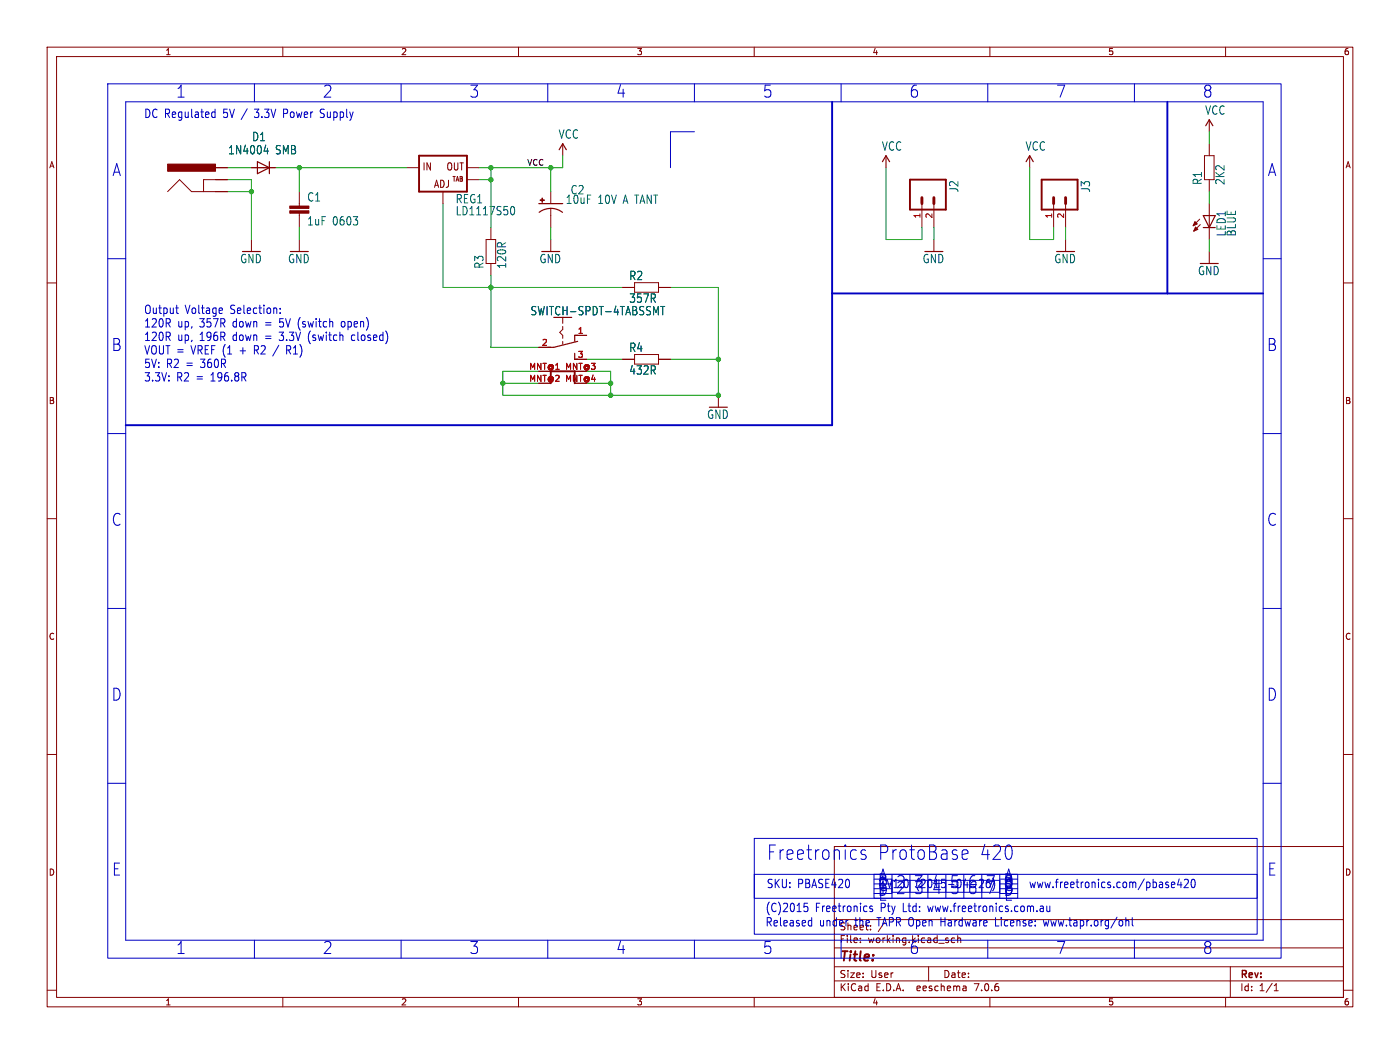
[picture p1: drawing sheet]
(kicad_sch (version 20230121) (generator eeschema)

 (paper "User" 297.002 223.52)

 (lib_symbols
  (symbol "working-eagle-import:CAP0603" (in_bom yes) (on_board yes)
   (property "Reference" "C" (at 1.524 2.921 0) (effects (font (size 1.778 1.5113)) (justify left bottom)))
   (property "Value" "" (at 1.524 -2.159 0) (effects (font (size 1.778 1.5113)) (justify left bottom)))
   (property "Footprint" "working:0603" (at 0 0 0) (effects (font (size 1.27 1.27)) hide))
   (property "Datasheet" "" (at 0 0 0) (effects (font (size 1.27 1.27)) hide))
   (property "ki_locked" "" (at 0 0 0) (effects (font (size 1.27 1.27))))
   (symbol "CAP0603_1_0"
    (rectangle (start -2.032 0.508) (end 2.032 1.016) (stroke (width 0) (type default)) (fill (type outline)))
    (rectangle (start -2.032 1.524) (end 2.032 2.032) (stroke (width 0) (type default)) (fill (type outline)))
    (polyline (pts (xy 0 0) (xy 0 0.508)) (stroke (width 0.1524) (type solid)) (fill (type none)))
    (polyline (pts (xy 0 2.54) (xy 0 2.032)) (stroke (width 0.1524) (type solid)) (fill (type none)))
    (pin passive line (at 0 5.08 270) (length 2.54) (name "1" (effects (font (size 0 0)))) (number "1" (effects (font (size 0 0)))))
    (pin passive line (at 0 -2.54 90) (length 2.54) (name "2" (effects (font (size 0 0)))) (number "2" (effects (font (size 0 0)))))))
  (symbol "working-eagle-import:CAP_POL1206" (in_bom yes) (on_board yes)
   (property "Reference" "C" (at 1.016 0.635 0) (effects (font (size 1.778 1.5113)) (justify left bottom)))
   (property "Value" "" (at 1.016 -4.191 0) (effects (font (size 1.778 1.5113)) (justify left bottom)))
   (property "Footprint" "working:EIA3216" (at 0 0 0) (effects (font (size 1.27 1.27)) hide))
   (property "Datasheet" "" (at 0 0 0) (effects (font (size 1.27 1.27)) hide))
   (property "ki_locked" "" (at 0 0 0) (effects (font (size 1.27 1.27))))
   (symbol "CAP_POL1206_1_0"
    (rectangle (start -2.253 0.668) (end -1.364 0.795) (stroke (width 0) (type default)) (fill (type outline)))
    (rectangle (start -1.872 0.287) (end -1.745 1.176) (stroke (width 0) (type default)) (fill (type outline)))
    (arc (start 0 -1.0161) (mid -1.3021 -1.2303) (end -2.4669 -1.8504) (stroke (width 0.254) (type solid)) (fill (type none)))
    (polyline (pts (xy -2.54 0) (xy 2.54 0)) (stroke (width 0.254) (type solid)) (fill (type none)))
    (polyline (pts (xy 0 -1.016) (xy 0 -2.54)) (stroke (width 0.1524) (type solid)) (fill (type none)))
    (arc (start 2.4892 -1.8541) (mid 1.3158 -1.2194) (end 0 -1) (stroke (width 0.254) (type solid)) (fill (type none)))
    (pin passive line (at 0 2.54 270) (length 2.54) (name "+" (effects (font (size 0 0)))) (number "A" (effects (font (size 0 0)))))
    (pin passive line (at 0 -5.08 90) (length 2.54) (name "-" (effects (font (size 0 0)))) (number "C" (effects (font (size 0 0)))))))
  (symbol "working-eagle-import:DIODESMB" (in_bom yes) (on_board yes)
   (property "Reference" "D" (at 2.54 0.4826 0) (effects (font (size 1.778 1.5113)) (justify left bottom)))
   (property "Value" "" (at 2.54 -2.3114 0) (effects (font (size 1.778 1.5113)) (justify left bottom)))
   (property "Footprint" "working:SMB-DIODE" (at 0 0 0) (effects (font (size 1.27 1.27)) hide))
   (property "Datasheet" "" (at 0 0 0) (effects (font (size 1.27 1.27)) hide))
   (property "ki_locked" "" (at 0 0 0) (effects (font (size 1.27 1.27))))
   (symbol "DIODESMB_1_0"
    (polyline (pts (xy -1.27 -1.27) (xy 1.27 0)) (stroke (width 0.254) (type solid)) (fill (type none)))
    (polyline (pts (xy -1.27 1.27) (xy -1.27 -1.27)) (stroke (width 0.254) (type solid)) (fill (type none)))
    (polyline (pts (xy 1.27 0) (xy -1.27 1.27)) (stroke (width 0.254) (type solid)) (fill (type none)))
    (polyline (pts (xy 1.27 0) (xy 1.27 -1.27)) (stroke (width 0.254) (type solid)) (fill (type none)))
    (polyline (pts (xy 1.27 1.27) (xy 1.27 0)) (stroke (width 0.254) (type solid)) (fill (type none)))
    (pin passive line (at -2.54 0 0) (length 2.54) (name "A" (effects (font (size 0 0)))) (number "A" (effects (font (size 0 0)))))
    (pin passive line (at 2.54 0 180) (length 2.54) (name "C" (effects (font (size 0 0)))) (number "C" (effects (font (size 0 0)))))))
  (symbol "working-eagle-import:GND" (power) (in_bom yes) (on_board yes)
   (property "Reference" "#GND" (at 0 0 0) (effects (font (size 1.27 1.27)) hide))
   (property "Value" "GND" (at -2.54 -2.54 0) (effects (font (size 1.778 1.5113)) (justify left bottom)))
   (property "Footprint" "" (at 0 0 0) (effects (font (size 1.27 1.27)) hide))
   (property "Datasheet" "" (at 0 0 0) (effects (font (size 1.27 1.27)) hide))
   (property "ki_locked" "" (at 0 0 0) (effects (font (size 1.27 1.27))))
   (symbol "GND_1_0"
    (polyline (pts (xy -1.905 0) (xy 1.905 0)) (stroke (width 0.254) (type solid)) (fill (type none)))
    (pin power_in line (at 0 2.54 270) (length 2.54) (name "GND" (effects (font (size 0 0)))) (number "1" (effects (font (size 0 0)))))))
  (symbol "working-eagle-import:LED0603" (in_bom yes) (on_board yes)
   (property "Reference" "LED" (at 3.556 -4.572 90) (effects (font (size 1.778 1.5113)) (justify left bottom)))
   (property "Value" "" (at 5.715 -4.572 90) (effects (font (size 1.778 1.5113)) (justify left bottom)))
   (property "Footprint" "working:LED-0603" (at 0 0 0) (effects (font (size 1.27 1.27)) hide))
   (property "Datasheet" "" (at 0 0 0) (effects (font (size 1.27 1.27)) hide))
   (property "ki_locked" "" (at 0 0 0) (effects (font (size 1.27 1.27))))
   (symbol "LED0603_1_0"
    (polyline (pts (xy -2.032 -0.762) (xy -3.429 -2.159)) (stroke (width 0.1524) (type solid)) (fill (type none)))
    (polyline (pts (xy -1.905 -1.905) (xy -3.302 -3.302)) (stroke (width 0.1524) (type solid)) (fill (type none)))
    (polyline (pts (xy 0 -2.54) (xy -1.27 -2.54)) (stroke (width 0.254) (type solid)) (fill (type none)))
    (polyline (pts (xy 0 -2.54) (xy -1.27 0)) (stroke (width 0.254) (type solid)) (fill (type none)))
    (polyline (pts (xy 0 0) (xy -1.27 0)) (stroke (width 0.254) (type solid)) (fill (type none)))
    (polyline (pts (xy 0 0) (xy 0 -2.54)) (stroke (width 0.1524) (type solid)) (fill (type none)))
    (polyline (pts (xy 1.27 -2.54) (xy 0 -2.54)) (stroke (width 0.254) (type solid)) (fill (type none)))
    (polyline (pts (xy 1.27 0) (xy 0 -2.54)) (stroke (width 0.254) (type solid)) (fill (type none)))
    (polyline (pts (xy 1.27 0) (xy 0 0)) (stroke (width 0.254) (type solid)) (fill (type none)))
    (polyline (pts (xy -3.429 -2.159) (xy -3.048 -1.27) (xy -2.54 -1.778)) (stroke (width 0.1524) (type solid)) (fill (type outline)))
    (polyline (pts (xy -3.302 -3.302) (xy -2.921 -2.413) (xy -2.413 -2.921)) (stroke (width 0.1524) (type solid)) (fill (type outline)))
    (pin passive line (at 0 2.54 270) (length 2.54) (name "A" (effects (font (size 0 0)))) (number "A" (effects (font (size 0 0)))))
    (pin passive line (at 0 -5.08 90) (length 2.54) (name "C" (effects (font (size 0 0)))) (number "C" (effects (font (size 0 0)))))))
  (symbol "working-eagle-import:M02PTH" (in_bom yes) (on_board yes)
   (property "Reference" "JP" (at -2.54 5.842 0) (effects (font (size 1.778 1.5113)) (justify left bottom)))
   (property "Value" "" (at -2.54 -5.08 0) (effects (font (size 1.778 1.5113)) (justify left bottom)))
   (property "Footprint" "working:1X02" (at 0 0 0) (effects (font (size 1.27 1.27)) hide))
   (property "Datasheet" "" (at 0 0 0) (effects (font (size 1.27 1.27)) hide))
   (property "ki_locked" "" (at 0 0 0) (effects (font (size 1.27 1.27))))
   (symbol "M02PTH_1_0"
    (polyline (pts (xy -2.54 5.08) (xy -2.54 -2.54)) (stroke (width 0.4064) (type solid)) (fill (type none)))
    (polyline (pts (xy -2.54 5.08) (xy 3.81 5.08)) (stroke (width 0.4064) (type solid)) (fill (type none)))
    (polyline (pts (xy 1.27 0) (xy 2.54 0)) (stroke (width 0.6096) (type solid)) (fill (type none)))
    (polyline (pts (xy 1.27 2.54) (xy 2.54 2.54)) (stroke (width 0.6096) (type solid)) (fill (type none)))
    (polyline (pts (xy 3.81 -2.54) (xy -2.54 -2.54)) (stroke (width 0.4064) (type solid)) (fill (type none)))
    (polyline (pts (xy 3.81 -2.54) (xy 3.81 5.08)) (stroke (width 0.4064) (type solid)) (fill (type none)))
    (pin passive line (at 7.62 0 180) (length 5.08) (name "1" (effects (font (size 0 0)))) (number "1" (effects (font (size 1.27 1.27)))))
    (pin passive line (at 7.62 2.54 180) (length 5.08) (name "2" (effects (font (size 0 0)))) (number "2" (effects (font (size 1.27 1.27)))))))
  (symbol "working-eagle-import:POWER_JACKPTH_SLOTS" (in_bom yes) (on_board yes)
   (property "Reference" "J" (at -10.16 0 0) (effects (font (size 1.778 1.5113)) (justify left bottom) hide))
   (property "Value" "" (at -10.16 10.16 0) (effects (font (size 1.778 1.5113)) (justify left bottom) hide))
   (property "Footprint" "working:POWER_JACK_PTH_SLOTS" (at 0 0 0) (effects (font (size 1.27 1.27)) hide))
   (property "Datasheet" "" (at 0 0 0) (effects (font (size 1.27 1.27)) hide))
   (property "ki_locked" "" (at 0 0 0) (effects (font (size 1.27 1.27))))
   (symbol "POWER_JACKPTH_SLOTS_1_0"
    (rectangle (start -10.16 6.858) (end 0 8.382) (stroke (width 0) (type default)) (fill (type outline)))
    (polyline (pts (xy -10.16 2.54) (xy -7.62 5.08)) (stroke (width 0.1524) (type solid)) (fill (type none)))
    (polyline (pts (xy -7.62 5.08) (xy -5.08 2.54)) (stroke (width 0.1524) (type solid)) (fill (type none)))
    (polyline (pts (xy -5.08 2.54) (xy -2.54 2.54)) (stroke (width 0.1524) (type solid)) (fill (type none)))
    (polyline (pts (xy -2.54 2.54) (xy -2.54 5.08)) (stroke (width 0.1524) (type solid)) (fill (type none)))
    (polyline (pts (xy -2.54 2.54) (xy 0 2.54)) (stroke (width 0.1524) (type solid)) (fill (type none)))
    (polyline (pts (xy -2.54 5.08) (xy 0 5.08)) (stroke (width 0.1524) (type solid)) (fill (type none)))
    (pin bidirectional line (at 2.54 2.54 180) (length 2.54) (name "GND" (effects (font (size 0 0)))) (number "GND" (effects (font (size 0 0)))))
    (pin bidirectional line (at 2.54 5.08 180) (length 2.54) (name "GNDBREAK" (effects (font (size 0 0)))) (number "GNDBREAK" (effects (font (size 0 0)))))
    (pin bidirectional line (at 2.54 7.62 180) (length 2.54) (name "PWR" (effects (font (size 0 0)))) (number "PWR" (effects (font (size 0 0)))))))
  (symbol "working-eagle-import:RESISTOR0603" (in_bom yes) (on_board yes)
   (property "Reference" "R" (at -3.81 1.4986 0) (effects (font (size 1.778 1.5113)) (justify left bottom)))
   (property "Value" "" (at -3.81 -3.302 0) (effects (font (size 1.778 1.5113)) (justify left bottom)))
   (property "Footprint" "working:0603" (at 0 0 0) (effects (font (size 1.27 1.27)) hide))
   (property "Datasheet" "" (at 0 0 0) (effects (font (size 1.27 1.27)) hide))
   (property "ki_locked" "" (at 0 0 0) (effects (font (size 1.27 1.27))))
   (symbol "RESISTOR0603_1_0"
    (polyline (pts (xy -2.54 -1.016) (xy -2.54 1.016)) (stroke (width 0.1524) (type solid)) (fill (type none)))
    (polyline (pts (xy -2.54 -1.016) (xy 2.54 -1.016)) (stroke (width 0.1524) (type solid)) (fill (type none)))
    (polyline (pts (xy -2.54 1.016) (xy 2.54 1.016)) (stroke (width 0.1524) (type solid)) (fill (type none)))
    (polyline (pts (xy 2.54 -1.016) (xy 2.54 1.016)) (stroke (width 0.1524) (type solid)) (fill (type none)))
    (pin passive line (at -5.08 0 0) (length 2.54) (name "1" (effects (font (size 0 0)))) (number "1" (effects (font (size 0 0)))))
    (pin passive line (at 5.08 0 180) (length 2.54) (name "2" (effects (font (size 0 0)))) (number "2" (effects (font (size 0 0)))))))
  (symbol "working-eagle-import:SWITCH-SPDT-4TABSSMT" (in_bom yes) (on_board yes)
   (property "Reference" "" (at -1.905 9.27 0) (effects (font (size 1.778 1.5113)) (justify left bottom) hide))
   (property "Value" "" (at 3.175 6.73 0) (effects (font (size 1.778 1.5113)) (justify left bottom)))
   (property "Footprint" "working:MK-12C02" (at 0 0 0) (effects (font (size 1.27 1.27)) hide))
   (property "Datasheet" "" (at 0 0 0) (effects (font (size 1.27 1.27)) hide))
   (property "ki_locked" "" (at 0 0 0) (effects (font (size 1.27 1.27))))
   (symbol "SWITCH-SPDT-4TABSSMT_1_0"
    (polyline (pts (xy -3.175 0) (xy -1.905 0)) (stroke (width 0.254) (type solid)) (fill (type none)))
    (polyline (pts (xy -2.54 -7.62) (xy -2.54 -5.08)) (stroke (width 0.4064) (type solid)) (fill (type none)))
    (polyline (pts (xy -2.54 -5.08) (xy 2.54 -5.08)) (stroke (width 0.4064) (type solid)) (fill (type none)))
    (polyline (pts (xy -1.905 0) (xy 3.175 1.27)) (stroke (width 0.254) (type solid)) (fill (type none)))
    (polyline (pts (xy -0.635 3.175) (xy 0 3.81)) (stroke (width 0.1524) (type solid)) (fill (type none)))
    (polyline (pts (xy 0 0.635) (xy 0 1.27)) (stroke (width 0.1524) (type solid)) (fill (type none)))
    (polyline (pts (xy 0 1.905) (xy 0 2.54)) (stroke (width 0.1524) (type solid)) (fill (type none)))
    (polyline (pts (xy 0 2.54) (xy -0.635 3.175)) (stroke (width 0.1524) (type solid)) (fill (type none)))
    (polyline (pts (xy 0 3.81) (xy 0 4.445)) (stroke (width 0.1524) (type solid)) (fill (type none)))
    (polyline (pts (xy 0 5.08) (xy 0 6.35)) (stroke (width 0.1524) (type solid)) (fill (type none)))
    (polyline (pts (xy 0 6.35) (xy -1.905 6.35)) (stroke (width 0.254) (type solid)) (fill (type none)))
    (polyline (pts (xy 0 6.35) (xy 1.905 6.35)) (stroke (width 0.254) (type solid)) (fill (type none)))
    (polyline (pts (xy 2.54 -5.08) (xy 2.54 -7.62)) (stroke (width 0.4064) (type solid)) (fill (type none)))
    (polyline (pts (xy 2.54 -2.54) (xy 2.54 -1.27)) (stroke (width 0.254) (type solid)) (fill (type none)))
    (polyline (pts (xy 2.54 2.54) (xy 2.54 1.27)) (stroke (width 0.254) (type solid)) (fill (type none)))
    (polyline (pts (xy 3.175 -2.54) (xy 2.54 -2.54)) (stroke (width 0.254) (type solid)) (fill (type none)))
    (polyline (pts (xy 3.175 2.54) (xy 2.54 2.54)) (stroke (width 0.254) (type solid)) (fill (type none)))
    (pin passive line (at 5.08 2.54 180) (length 2.54) (name "A" (effects (font (size 0 0)))) (number "1" (effects (font (size 1.27 1.27)))))
    (pin passive line (at -5.08 0 0) (length 2.54) (name "COM" (effects (font (size 0 0)))) (number "2" (effects (font (size 1.27 1.27)))))
    (pin passive line (at 5.08 -2.54 180) (length 2.54) (name "B" (effects (font (size 0 0)))) (number "3" (effects (font (size 1.27 1.27)))))
    (pin bidirectional line (at -5.08 -5.08 0) (length 2.54) (name "MNT@1" (effects (font (size 0 0)))) (number "MNT@1" (effects (font (size 1.27 1.27)))))
    (pin bidirectional line (at -5.08 -7.62 0) (length 2.54) (name "MNT@2" (effects (font (size 0 0)))) (number "MNT@2" (effects (font (size 1.27 1.27)))))
    (pin bidirectional line (at 5.08 -5.08 180) (length 2.54) (name "MNT@3" (effects (font (size 0 0)))) (number "MNT@3" (effects (font (size 1.27 1.27)))))
    (pin bidirectional line (at 5.08 -7.62 180) (length 2.54) (name "MNT@4" (effects (font (size 0 0)))) (number "MNT@4" (effects (font (size 1.27 1.27)))))))
  (symbol "working-eagle-import:VCC" (power) (in_bom yes) (on_board yes)
   (property "Reference" "#P+" (at 0 0 0) (effects (font (size 1.27 1.27)) hide))
   (property "Value" "VCC" (at -1.016 3.556 0) (effects (font (size 1.778 1.5113)) (justify left bottom)))
   (property "Footprint" "" (at 0 0 0) (effects (font (size 1.27 1.27)) hide))
   (property "Datasheet" "" (at 0 0 0) (effects (font (size 1.27 1.27)) hide))
   (property "ki_locked" "" (at 0 0 0) (effects (font (size 1.27 1.27))))
   (symbol "VCC_1_0"
    (polyline (pts (xy 0 2.54) (xy -0.762 1.27)) (stroke (width 0.254) (type solid)) (fill (type none)))
    (polyline (pts (xy 0.762 1.27) (xy 0 2.54)) (stroke (width 0.254) (type solid)) (fill (type none)))
    (pin power_in line (at 0 0 90) (length 2.54) (name "VCC" (effects (font (size 0 0)))) (number "1" (effects (font (size 0 0)))))))
  (symbol "working-eagle-import:V_REG_LM1117SOT223" (in_bom yes) (on_board yes)
   (property "Reference" "IC" (at 2.54 -7.62 0) (effects (font (size 1.778 1.5113)) (justify left bottom)))
   (property "Value" "" (at 2.54 -10.16 0) (effects (font (size 1.778 1.5113)) (justify left bottom)))
   (property "Footprint" "working:SOT223" (at 0 0 0) (effects (font (size 1.27 1.27)) hide))
   (property "Datasheet" "" (at 0 0 0) (effects (font (size 1.27 1.27)) hide))
   (property "ki_locked" "" (at 0 0 0) (effects (font (size 1.27 1.27))))
   (symbol "V_REG_LM1117SOT223_1_0"
    (polyline (pts (xy -5.08 -5.08) (xy 5.08 -5.08)) (stroke (width 0.4064) (type solid)) (fill (type none)))
    (polyline (pts (xy -5.08 2.54) (xy -5.08 -5.08)) (stroke (width 0.4064) (type solid)) (fill (type none)))
    (polyline (pts (xy 5.08 -5.08) (xy 5.08 2.54)) (stroke (width 0.4064) (type solid)) (fill (type none)))
    (polyline (pts (xy 5.08 2.54) (xy -5.08 2.54)) (stroke (width 0.4064) (type solid)) (fill (type none)))
    (text "ADJ" (at -2.032 -4.318 0) (effects (font (size 1.524 1.2954)) (justify left bottom)))
    (text "IN" (at -4.445 -0.635 0) (effects (font (size 1.524 1.2954)) (justify left bottom)))
    (text "OUT" (at 0.635 -0.635 0) (effects (font (size 1.524 1.2954)) (justify left bottom)))
    (text "TAB" (at 1.9558 -2.9718 0) (effects (font (size 1.016 0.8636)) (justify left bottom)))
    (pin input line (at 0 -7.62 90) (length 2.54) (name "ADJ" (effects (font (size 0 0)))) (number "1" (effects (font (size 0 0)))))
    (pin output line (at 7.62 0 180) (length 2.54) (name "OUT" (effects (font (size 0 0)))) (number "2" (effects (font (size 0 0)))))
    (pin input line (at -7.62 0 0) (length 2.54) (name "IN" (effects (font (size 0 0)))) (number "3" (effects (font (size 0 0)))))
    (pin output line (at 7.62 -2.54 180) (length 2.54) (name "OUT@1" (effects (font (size 0 0)))) (number "4" (effects (font (size 0 0))))))))

 (junction (at 116.84 35.56) (diameter 0) (color 0 0 0 0))
 (junction (at 106.68 81.28) (diameter 0) (color 0 0 0 0))
 (junction (at 152.4 76.2) (diameter 0) (color 0 0 0 0))
 (junction (at 129.54 83.82) (diameter 0) (color 0 0 0 0))
 (junction (at 53.34 40.64) (diameter 0) (color 0 0 0 0))
 (junction (at 63.5 35.56) (diameter 0) (color 0 0 0 0))
 (junction (at 104.14 35.56) (diameter 0) (color 0 0 0 0))
 (junction (at 152.4 83.82) (diameter 0) (color 0 0 0 0))
 (junction (at 104.14 60.96) (diameter 0) (color 0 0 0 0))
 (junction (at 129.54 81.28) (diameter 0) (color 0 0 0 0))
 (junction (at 104.14 38.1) (diameter 0) (color 0 0 0 0))

 (wire (pts (xy 226.06 50.8) (xy 226.06 48.26)) (stroke (width 0.1524) (type solid)))
 (wire (pts (xy 132.08 76.2) (xy 124.46 76.2)) (stroke (width 0.1524) (type solid)))
 (polyline (pts (xy 26.67 90.17) (xy 176.53 90.17)) (stroke (width 0.4064) (type solid)))

 (wire (pts (xy 124.46 78.74) (xy 129.54 78.74)) (stroke (width 0.1524) (type solid)))
 (wire (pts (xy 116.84 48.26) (xy 116.84 50.8)) (stroke (width 0.1524) (type solid)))
 (wire (pts (xy 132.08 60.96) (xy 104.14 60.96)) (stroke (width 0.1524) (type solid)))
 (wire (pts (xy 198.12 50.8) (xy 198.12 48.26)) (stroke (width 0.1524) (type solid)))
 (wire (pts (xy 104.14 60.96) (xy 104.14 73.66)) (stroke (width 0.1524) (type solid)))
 (wire (pts (xy 53.34 40.64) (xy 53.34 38.1)) (stroke (width 0.1524) (type solid)))
 (wire (pts (xy 101.6 35.56) (xy 104.14 35.56)) (stroke (width 0.1524) (type solid)))
 (wire (pts (xy 152.4 76.2) (xy 152.4 83.82)) (stroke (width 0.1524) (type solid)))
 (wire (pts (xy 223.52 50.8) (xy 218.44 50.8)) (stroke (width 0.1524) (type solid)))
 (wire (pts (xy 195.58 48.26) (xy 195.58 50.8)) (stroke (width 0.1524) (type solid)))
 (wire (pts (xy 104.14 73.66) (xy 114.3 73.66)) (stroke (width 0.1524) (type solid)))
 (wire (pts (xy 114.3 81.28) (xy 106.68 81.28)) (stroke (width 0.1524) (type solid)))
 (wire (pts (xy 223.52 48.26) (xy 223.52 50.8)) (stroke (width 0.1524) (type solid)))
 (wire (pts (xy 101.6 38.1) (xy 104.14 38.1)) (stroke (width 0.1524) (type solid)))
 (wire (pts (xy 58.42 35.56) (xy 63.5 35.56)) (stroke (width 0.1524) (type solid)))
 (wire (pts (xy 104.14 48.26) (xy 104.14 38.1)) (stroke (width 0.1524) (type solid)))
 (wire (pts (xy 195.58 50.8) (xy 187.96 50.8)) (stroke (width 0.1524) (type solid)))
 (wire (pts (xy 48.26 40.64) (xy 53.34 40.64)) (stroke (width 0.1524) (type solid)))
 (polyline (pts (xy 176.53 21.59) (xy 176.53 62.23)) (stroke (width 0.4064) (type solid)))
 (polyline (pts (xy 142.24 35.56) (xy 142.24 27.94)) (stroke (width 0.1524) (type solid)))

 (wire (pts (xy 53.34 50.8) (xy 53.34 40.64)) (stroke (width 0.1524) (type solid)))
 (wire (pts (xy 116.84 40.64) (xy 116.84 35.56)) (stroke (width 0.1524) (type solid)))
 (wire (pts (xy 104.14 60.96) (xy 93.98 60.96)) (stroke (width 0.1524) (type solid)))
 (wire (pts (xy 129.54 83.82) (xy 152.4 83.82)) (stroke (width 0.1524) (type solid)))
 (wire (pts (xy 93.98 60.96) (xy 93.98 43.18)) (stroke (width 0.1524) (type solid)))
 (wire (pts (xy 152.4 60.96) (xy 152.4 76.2)) (stroke (width 0.1524) (type solid)))
 (polyline (pts (xy 176.53 62.23) (xy 176.53 90.17)) (stroke (width 0.4064) (type solid)))

 (wire (pts (xy 116.84 35.56) (xy 119.38 35.56)) (stroke (width 0.1524) (type solid)))
 (wire (pts (xy 48.26 35.56) (xy 53.34 35.56)) (stroke (width 0.1524) (type solid)))
 (wire (pts (xy 142.24 76.2) (xy 152.4 76.2)) (stroke (width 0.1524) (type solid)))
 (wire (pts (xy 104.14 35.56) (xy 116.84 35.56)) (stroke (width 0.1524) (type solid)))
 (wire (pts (xy 119.38 35.56) (xy 119.38 33.02)) (stroke (width 0.1524) (type solid)))
 (polyline (pts (xy 176.53 62.23) (xy 247.65 62.23)) (stroke (width 0.4064) (type solid)))

 (wire (pts (xy 256.54 43.18) (xy 256.54 40.64)) (stroke (width 0.1524) (type solid)))
 (polyline (pts (xy 247.65 21.59) (xy 247.65 62.23)) (stroke (width 0.4064) (type solid)))
 (polyline (pts (xy 142.24 27.94) (xy 147.32 27.94)) (stroke (width 0.1524) (type solid)))

 (wire (pts (xy 129.54 83.82) (xy 106.68 83.82)) (stroke (width 0.1524) (type solid)))
 (wire (pts (xy 63.5 40.64) (xy 63.5 35.56)) (stroke (width 0.1524) (type solid)))
 (wire (pts (xy 53.34 38.1) (xy 48.26 38.1)) (stroke (width 0.1524) (type solid)))
 (wire (pts (xy 187.96 50.8) (xy 187.96 35.56)) (stroke (width 0.1524) (type solid)))
 (wire (pts (xy 63.5 35.56) (xy 86.36 35.56)) (stroke (width 0.1524) (type solid)))
 (wire (pts (xy 256.54 30.48) (xy 256.54 27.94)) (stroke (width 0.1524) (type solid)))
 (wire (pts (xy 256.54 50.8) (xy 256.54 53.34)) (stroke (width 0.1524) (type solid)))
 (wire (pts (xy 106.68 78.74) (xy 106.68 81.28)) (stroke (width 0.1524) (type solid)))
 (wire (pts (xy 218.44 50.8) (xy 218.44 35.56)) (stroke (width 0.1524) (type solid)))
 (wire (pts (xy 129.54 78.74) (xy 129.54 81.28)) (stroke (width 0.1524) (type solid)))
 (wire (pts (xy 129.54 81.28) (xy 124.46 81.28)) (stroke (width 0.1524) (type solid)))
 (wire (pts (xy 104.14 58.42) (xy 104.14 60.96)) (stroke (width 0.1524) (type solid)))
 (wire (pts (xy 104.14 38.1) (xy 104.14 35.56)) (stroke (width 0.1524) (type solid)))
 (polyline (pts (xy 247.65 62.23) (xy 267.97 62.23)) (stroke (width 0.4064) (type solid)))

 (wire (pts (xy 63.5 48.26) (xy 63.5 50.8)) (stroke (width 0.1524) (type solid)))
 (wire (pts (xy 142.24 60.96) (xy 152.4 60.96)) (stroke (width 0.1524) (type solid)))
 (wire (pts (xy 129.54 81.28) (xy 129.54 83.82)) (stroke (width 0.1524) (type solid)))
 (wire (pts (xy 106.68 81.28) (xy 106.68 83.82)) (stroke (width 0.1524) (type solid)))
 (wire (pts (xy 114.3 78.74) (xy 106.68 78.74)) (stroke (width 0.1524) (type solid)))

 (polyline (pts (xy 267.97 166.116) (xy 271.78 166.116)) (stroke (width 0) (type default)) (fill (type none)))
 (polyline (pts (xy 193.04 185.42) (xy 193.04 189.23)) (stroke (width 0) (type default)) (fill (type none)))
 (polyline (pts (xy 189.23 185.42) (xy 189.23 189.23)) (stroke (width 0) (type default)) (fill (type none)))
 (polyline (pts (xy 212.09 189.484) (xy 215.9 189.484)) (stroke (width 0) (type default)) (fill (type none)))
 (polyline (pts (xy 208.28 186.69) (xy 208.28 190.5)) (stroke (width 0) (type default)) (fill (type none)))
 (polyline (pts (xy 209.55 199.39) (xy 209.55 203.2)) (stroke (width 0) (type default)) (fill (type none)))
 (polyline (pts (xy 185.42 189.484) (xy 189.23 189.484)) (stroke (width 0) (type default)) (fill (type none)))
 (polyline (pts (xy 116.205 199.39) (xy 116.205 203.2)) (stroke (width 0) (type default)) (fill (type none)))
 (polyline (pts (xy 212.09 186.69) (xy 189.23 186.69)) (stroke (width 0) (type default)) (fill (type none)))
 (polyline (pts (xy 200.66 185.42) (xy 200.66 189.23)) (stroke (width 0) (type default)) (fill (type none)))
 (polyline (pts (xy 178.435 17.78) (xy 178.435 21.59)) (stroke (width 0) (type default)) (fill (type none)))
 (polyline (pts (xy 53.975 17.78) (xy 53.975 21.59)) (stroke (width 0) (type default)) (fill (type none)))
 (polyline (pts (xy 240.665 17.78) (xy 240.665 21.59)) (stroke (width 0) (type default)) (fill (type none)))
 (polyline (pts (xy 160.02 177.8) (xy 266.7 177.8) (xy 266.7 190.5) (xy 160.02 190.5) (xy 160.02 177.8)) (stroke (width 0) (type default)) (fill (type none)))
 (polyline (pts (xy 147.32 17.78) (xy 147.32 21.59)) (stroke (width 0) (type default)) (fill (type none)))
 (polyline (pts (xy 147.32 199.39) (xy 147.32 203.2)) (stroke (width 0) (type default)) (fill (type none)))
 (polyline (pts (xy 212.09 185.42) (xy 212.09 189.23)) (stroke (width 0) (type default)) (fill (type none)))
 (polyline (pts (xy 208.28 185.42) (xy 208.28 189.23)) (stroke (width 0) (type default)) (fill (type none)))
 (polyline (pts (xy 185.42 187.452) (xy 189.23 187.452)) (stroke (width 0) (type default)) (fill (type none)))
 (polyline (pts (xy 85.09 17.78) (xy 85.09 21.59)) (stroke (width 0) (type default)) (fill (type none)))
 (polyline (pts (xy 212.09 188.468) (xy 215.9 188.468)) (stroke (width 0) (type default)) (fill (type none)))
 (polyline (pts (xy 267.97 21.59) (xy 26.67 21.59)) (stroke (width 0) (type default)) (fill (type none)))
 (polyline (pts (xy 267.97 129.032) (xy 271.78 129.032)) (stroke (width 0) (type default)) (fill (type none)))
 (polyline (pts (xy 212.09 189.23) (xy 189.23 189.23)) (stroke (width 0) (type default)) (fill (type none)))
 (polyline (pts (xy 160.02 185.42) (xy 266.7 185.42) (xy 266.7 198.12) (xy 160.02 198.12) (xy 160.02 185.42)) (stroke (width 0) (type default)) (fill (type none)))
 (polyline (pts (xy 200.66 186.69) (xy 200.66 190.5)) (stroke (width 0) (type default)) (fill (type none)))
 (polyline (pts (xy 267.97 21.59) (xy 267.97 199.39)) (stroke (width 0) (type default)) (fill (type none)))
 (polyline (pts (xy 204.47 186.69) (xy 204.47 190.5)) (stroke (width 0) (type default)) (fill (type none)))
 (polyline (pts (xy 267.97 199.39) (xy 26.67 199.39)) (stroke (width 0) (type default)) (fill (type none)))
 (polyline (pts (xy 22.86 166.116) (xy 26.67 166.116)) (stroke (width 0) (type default)) (fill (type none)))
 (polyline (pts (xy 209.55 17.78) (xy 209.55 21.59)) (stroke (width 0) (type default)) (fill (type none)))
 (polyline (pts (xy 267.97 91.948) (xy 271.78 91.948)) (stroke (width 0) (type default)) (fill (type none)))
 (polyline (pts (xy 196.85 185.42) (xy 196.85 189.23)) (stroke (width 0) (type default)) (fill (type none)))
 (polyline (pts (xy 26.67 21.59) (xy 26.67 199.39)) (stroke (width 0) (type default)) (fill (type none)))
 (polyline (pts (xy 178.435 199.39) (xy 178.435 203.2)) (stroke (width 0) (type default)) (fill (type none)))
 (polyline (pts (xy 85.09 199.39) (xy 85.09 203.2)) (stroke (width 0) (type default)) (fill (type none)))
 (polyline (pts (xy 196.85 186.69) (xy 196.85 190.5)) (stroke (width 0) (type default)) (fill (type none)))
 (polyline (pts (xy 116.205 17.78) (xy 116.205 21.59)) (stroke (width 0) (type default)) (fill (type none)))
 (polyline (pts (xy 212.09 189.23) (xy 212.09 186.69)) (stroke (width 0) (type default)) (fill (type none)))
 (polyline (pts (xy 22.86 91.948) (xy 26.67 91.948)) (stroke (width 0) (type default)) (fill (type none)))
 (polyline (pts (xy 240.665 199.39) (xy 240.665 203.2)) (stroke (width 0) (type default)) (fill (type none)))
 (polyline (pts (xy 22.86 17.78) (xy 271.78 17.78) (xy 271.78 203.2) (xy 22.86 203.2) (xy 22.86 17.78)) (stroke (width 0) (type default)) (fill (type none)))
 (polyline (pts (xy 189.23 186.69) (xy 189.23 190.5)) (stroke (width 0) (type default)) (fill (type none)))
 (polyline (pts (xy 204.47 185.42) (xy 204.47 189.23)) (stroke (width 0) (type default)) (fill (type none)))
 (polyline (pts (xy 22.86 54.864) (xy 26.67 54.864)) (stroke (width 0) (type default)) (fill (type none)))
 (polyline (pts (xy 193.04 186.69) (xy 193.04 190.5)) (stroke (width 0) (type default)) (fill (type none)))
 (polyline (pts (xy 189.23 189.23) (xy 189.23 186.69)) (stroke (width 0) (type default)) (fill (type none)))
 (polyline (pts (xy 53.975 199.39) (xy 53.975 203.2)) (stroke (width 0) (type default)) (fill (type none)))
 (polyline (pts (xy 212.09 186.436) (xy 215.9 186.436)) (stroke (width 0) (type default)) (fill (type none)))
 (polyline (pts (xy 212.09 187.452) (xy 215.9 187.452)) (stroke (width 0) (type default)) (fill (type none)))
 (polyline (pts (xy 185.42 185.42) (xy 215.9 185.42) (xy 215.9 190.5) (xy 185.42 190.5) (xy 185.42 185.42)) (stroke (width 0) (type default)) (fill (type none)))
 (polyline (pts (xy 22.86 129.032) (xy 26.67 129.032)) (stroke (width 0) (type default)) (fill (type none)))
 (polyline (pts (xy 212.09 186.69) (xy 212.09 190.5)) (stroke (width 0) (type default)) (fill (type none)))
 (polyline (pts (xy 185.42 188.468) (xy 189.23 188.468)) (stroke (width 0) (type default)) (fill (type none)))
 (polyline (pts (xy 267.97 54.864) (xy 271.78 54.864)) (stroke (width 0) (type default)) (fill (type none)))
 (polyline (pts (xy 185.42 186.436) (xy 189.23 186.436)) (stroke (width 0) (type default)) (fill (type none)))

 (text "C" (at 213.995 187.96 0) (effects (font (size 2.54 2.286))))
 (text "E" (at 24.765 184.658 0) (effects (font (size 2.54 2.286))))
 (text "3" (at 194.945 187.325 0) (effects (font (size 2.54 2.286))))
 (text "5" (at 202.565 188.595 0) (effects (font (size 2.54 2.286))))
 (text "E" (at 213.995 189.992 0) (effects (font (size 2.54 2.286))))
 (text "D" (at 213.995 188.976 0) (effects (font (size 2.54 2.286))))
 (text "1" (at 187.325 187.325 0) (effects (font (size 2.54 2.286))))
 (text "C" (at 187.325 187.96 0) (effects (font (size 2.54 2.286))))
 (text "A" (at 269.875 36.322 0) (effects (font (size 2.54 2.286))))
 (text "C" (at 269.875 110.49 0) (effects (font (size 2.54 2.286))))
 (text "2" (at 191.135 188.595 0) (effects (font (size 2.54 2.286))))
 (text "B" (at 24.765 73.406 0) (effects (font (size 2.54 2.286))))
 (text "1" (at 38.4175 19.685 0) (effects (font (size 2.54 2.286))))
 (text "B" (at 213.995 186.944 0) (effects (font (size 2.54 2.286))))
 (text "3" (at 100.6475 201.295 0) (effects (font (size 2.54 2.286))))
 (text "E" (at 187.325 189.992 0) (effects (font (size 2.54 2.286))))
 (text "SKU: PBASE420" (at 162.56 188.722 0) (effects (font (size 1.778 1.5113)) (justify left bottom)))
 (text "B" (at 187.325 186.944 0) (effects (font (size 2.54 2.286))))
 (text "8" (at 256.2225 19.685 0) (effects (font (size 2.54 2.286))))
 (text "Output Voltage Selection:\n120R up, 357R down = 5V (switch open)\n120R up, 196R down = 3.3V (switch closed)\nVOUT = VREF (1 + R2 / R1)\n5V: R2 = 360R\n3.3V: R2 = 196.8R" (at 30.48 81.28 0) (effects (font (size 1.778 1.5113)) (justify left bottom)))
 (text "6" (at 206.375 187.325 0) (effects (font (size 2.54 2.286))))
 (text "www.freetronics.com/pbase420" (at 218.186 188.722 0) (effects (font (size 1.778 1.5113)) (justify left bottom)))
 (text "3" (at 100.6475 19.685 0) (effects (font (size 2.54 2.286))))
 (text "C" (at 24.765 110.49 0) (effects (font (size 2.54 2.286))))
 (text "E" (at 269.875 184.658 0) (effects (font (size 2.54 2.286))))
 (text "1" (at 187.325 188.595 0) (effects (font (size 2.54 2.286))))
 (text "8" (at 213.995 187.325 0) (effects (font (size 2.54 2.286))))
 (text "B" (at 269.875 73.406 0) (effects (font (size 2.54 2.286))))
 (text "8" (at 256.2225 201.295 0) (effects (font (size 2.54 2.286))))
 (text "2" (at 191.135 187.325 0) (effects (font (size 2.54 2.286))))
 (text "4" (at 131.7625 201.295 0) (effects (font (size 2.54 2.286))))
 (text "Released under the TAPR Open Hardware License: www.tapr.org/ohl" (at 162.306 196.85 0) (effects (font (size 1.778 1.5113)) (justify left bottom)))
 (text "8" (at 213.995 188.595 0) (effects (font (size 2.54 2.286))))
 (text "7" (at 210.185 188.595 0) (effects (font (size 2.54 2.286))))
 (text "4" (at 131.7625 19.685 0) (effects (font (size 2.54 2.286))))
 (text "6" (at 193.9925 19.685 0) (effects (font (size 2.54 2.286))))
 (text "2" (at 69.5325 201.295 0) (effects (font (size 2.54 2.286))))
 (text "5" (at 162.8775 19.685 0) (effects (font (size 2.54 2.286))))
 (text "5" (at 202.565 187.325 0) (effects (font (size 2.54 2.286))))
 (text "DC Regulated 5V / 3.3V Power Supply" (at 30.48 25.4 0) (effects (font (size 1.778 1.5113)) (justify left bottom)))
 (text "D" (at 24.765 147.574 0) (effects (font (size 2.54 2.286))))
 (text "5" (at 162.8775 201.295 0) (effects (font (size 2.54 2.286))))
 (text "7" (at 210.185 187.325 0) (effects (font (size 2.54 2.286))))
 (text "(C)2015 Freetronics Pty Ltd: www.freetronics.com.au" (at 162.306 193.802 0) (effects (font (size 1.778 1.5113)) (justify left bottom)))
 (text "6" (at 206.375 188.595 0) (effects (font (size 2.54 2.286))))
 (text "D" (at 187.325 188.976 0) (effects (font (size 2.54 2.286))))
 (text "3" (at 194.945 188.595 0) (effects (font (size 2.54 2.286))))
 (text "4" (at 198.755 188.595 0) (effects (font (size 2.54 2.286))))
 (text "1" (at 38.4175 201.295 0) (effects (font (size 2.54 2.286))))
 (text "A" (at 187.325 185.928 0) (effects (font (size 2.54 2.286))))
 (text "D" (at 269.875 147.574 0) (effects (font (size 2.54 2.286))))
 (text "7" (at 225.1075 19.685 0) (effects (font (size 2.54 2.286))))
 (text "7" (at 225.1075 201.295 0) (effects (font (size 2.54 2.286))))
 (text "6" (at 193.9925 201.295 0) (effects (font (size 2.54 2.286))))
 (text "2" (at 69.5325 19.685 0) (effects (font (size 2.54 2.286))))
 (text "V1.0 (2015-04-26)" (at 187.96 188.722 0) (effects (font (size 1.778 1.5113)) (justify left bottom)))
 (text "4" (at 198.755 187.325 0) (effects (font (size 2.54 2.286))))
 (text "A" (at 24.765 36.322 0) (effects (font (size 2.54 2.286))))
 (text "A" (at 213.995 185.928 0) (effects (font (size 2.54 2.286))))
 (text "Freetronics ProtoBase 420" (at 162.56 182.88 0) (effects (font (size 3.048 2.5908)) (justify left bottom)))

 (label "VCC" (at 111.76 35.56 0) (fields_autoplaced) (effects (font (size 1.2446 1.2446)) (justify left bottom)))

 (symbol (lib_id "working-eagle-import:M02PTH") (at 195.58 40.64 270) (unit 1) (in_bom yes) (on_board yes) (dnp no)
  (property "Reference" "J2" (at 201.422 38.1 0) (effects (font (size 1.778 1.5113)) (justify left bottom)))
  (property "Value" "M02PTH" (at 190.5 38.1 0) (effects (font (size 1.778 1.5113)) (justify left bottom) hide))
  (property "Footprint" "working:1X02" (at 195.58 40.64 0) (effects (font (size 1.27 1.27)) hide))
  (property "Datasheet" "" (at 195.58 40.64 0) (effects (font (size 1.27 1.27)) hide)) (pin "1") (pin "2"))

 (symbol (lib_id "working-eagle-import:GND") (at 256.54 55.88 0) (unit 1) (in_bom yes) (on_board yes) (dnp no)
  (property "Reference" "#GND3" (at 256.54 55.88 0) (effects (font (size 1.27 1.27)) hide))
  (property "Value" "GND" (at 254 58.42 0) (effects (font (size 1.778 1.5113)) (justify left bottom)))
  (property "Footprint" "" (at 256.54 55.88 0) (effects (font (size 1.27 1.27)) hide))
  (property "Datasheet" "" (at 256.54 55.88 0) (effects (font (size 1.27 1.27)) hide)) (pin "1"))

 (symbol (lib_id "working-eagle-import:CAP0603") (at 63.5 45.72 0) (unit 1) (in_bom yes) (on_board yes) (dnp no)
  (property "Reference" "C1" (at 65.024 42.799 0) (effects (font (size 1.778 1.5113)) (justify left bottom)))
  (property "Value" "1uF 0603" (at 65.024 47.879 0) (effects (font (size 1.778 1.5113)) (justify left bottom)))
  (property "Footprint" "working:0603" (at 63.5 45.72 0) (effects (font (size 1.27 1.27)) hide))
  (property "Datasheet" "" (at 63.5 45.72 0) (effects (font (size 1.27 1.27)) hide)) (pin "1") (pin "2"))

 (symbol (lib_id "working-eagle-import:SWITCH-SPDT-4TABSSMT") (at 119.38 73.66 0) (unit 1) (in_bom yes) (on_board yes) (dnp no)
  (property "Reference" "SW1" (at 117.475 64.39 0) (effects (font (size 1.778 1.5113)) (justify left bottom) hide))
  (property "Value" "SWITCH-SPDT-4TABSSMT" (at 112.395 66.93 0) (effects (font (size 1.778 1.5113)) (justify left bottom)))
  (property "Footprint" "working:MK-12C02" (at 119.38 73.66 0) (effects (font (size 1.27 1.27)) hide))
  (property "Datasheet" "" (at 119.38 73.66 0) (effects (font (size 1.27 1.27)) hide)) (pin "1") (pin "2") (pin "3") (pin "MNT@1") (pin "MNT@2") (pin "MNT@3") (pin "MNT@4"))

 (symbol (lib_id "working-eagle-import:GND") (at 152.4 86.36 0) (unit 1) (in_bom yes) (on_board yes) (dnp no)
  (property "Reference" "#GND4" (at 152.4 86.36 0) (effects (font (size 1.27 1.27)) hide))
  (property "Value" "GND" (at 149.86 88.9 0) (effects (font (size 1.778 1.5113)) (justify left bottom)))
  (property "Footprint" "" (at 152.4 86.36 0) (effects (font (size 1.27 1.27)) hide))
  (property "Datasheet" "" (at 152.4 86.36 0) (effects (font (size 1.27 1.27)) hide)) (pin "1"))

 (symbol (lib_id "working-eagle-import:M02PTH") (at 223.52 40.64 270) (unit 1) (in_bom yes) (on_board yes) (dnp no)
  (property "Reference" "J3" (at 229.362 38.1 0) (effects (font (size 1.778 1.5113)) (justify left bottom)))
  (property "Value" "M02PTH" (at 218.44 38.1 0) (effects (font (size 1.778 1.5113)) (justify left bottom) hide))
  (property "Footprint" "working:1X02" (at 223.52 40.64 0) (effects (font (size 1.27 1.27)) hide))
  (property "Datasheet" "" (at 223.52 40.64 0) (effects (font (size 1.27 1.27)) hide)) (pin "1") (pin "2"))

 (symbol (lib_id "working-eagle-import:VCC") (at 187.96 35.56 0) (unit 1) (in_bom yes) (on_board yes) (dnp no)
  (property "Reference" "#P+2" (at 187.96 35.56 0) (effects (font (size 1.27 1.27)) hide))
  (property "Value" "VCC" (at 186.944 32.004 0) (effects (font (size 1.778 1.5113)) (justify left bottom)))
  (property "Footprint" "" (at 187.96 35.56 0) (effects (font (size 1.27 1.27)) hide))
  (property "Datasheet" "" (at 187.96 35.56 0) (effects (font (size 1.27 1.27)) hide)) (pin "1"))

 (symbol (lib_id "working-eagle-import:RESISTOR0603") (at 256.54 35.56 90) (unit 1) (in_bom yes) (on_board yes) (dnp no)
  (property "Reference" "R1" (at 255.0414 39.37 0) (effects (font (size 1.778 1.5113)) (justify left bottom)))
  (property "Value" "2K2" (at 259.842 39.37 0) (effects (font (size 1.778 1.5113)) (justify left bottom)))
  (property "Footprint" "working:0603" (at 256.54 35.56 0) (effects (font (size 1.27 1.27)) hide))
  (property "Datasheet" "" (at 256.54 35.56 0) (effects (font (size 1.27 1.27)) hide)) (pin "1") (pin "2"))

 (symbol (lib_id "working-eagle-import:GND") (at 198.12 53.34 0) (unit 1) (in_bom yes) (on_board yes) (dnp no)
  (property "Reference" "#GND1" (at 198.12 53.34 0) (effects (font (size 1.27 1.27)) hide))
  (property "Value" "GND" (at 195.58 55.88 0) (effects (font (size 1.778 1.5113)) (justify left bottom)))
  (property "Footprint" "" (at 198.12 53.34 0) (effects (font (size 1.27 1.27)) hide))
  (property "Datasheet" "" (at 198.12 53.34 0) (effects (font (size 1.27 1.27)) hide)) (pin "1"))

 (symbol (lib_id "working-eagle-import:RESISTOR0603") (at 104.14 53.34 90) (unit 1) (in_bom yes) (on_board yes) (dnp no)
  (property "Reference" "R3" (at 102.6414 57.15 0) (effects (font (size 1.778 1.5113)) (justify left bottom)))
  (property "Value" "120R" (at 107.442 57.15 0) (effects (font (size 1.778 1.5113)) (justify left bottom)))
  (property "Footprint" "working:0603" (at 104.14 53.34 0) (effects (font (size 1.27 1.27)) hide))
  (property "Datasheet" "" (at 104.14 53.34 0) (effects (font (size 1.27 1.27)) hide)) (pin "1") (pin "2"))

 (symbol (lib_id "working-eagle-import:GND") (at 63.5 53.34 0) (unit 1) (in_bom yes) (on_board yes) (dnp no)
  (property "Reference" "#GND13" (at 63.5 53.34 0) (effects (font (size 1.27 1.27)) hide))
  (property "Value" "GND" (at 60.96 55.88 0) (effects (font (size 1.778 1.5113)) (justify left bottom)))
  (property "Footprint" "" (at 63.5 53.34 0) (effects (font (size 1.27 1.27)) hide))
  (property "Datasheet" "" (at 63.5 53.34 0) (effects (font (size 1.27 1.27)) hide)) (pin "1"))

 (symbol (lib_id "working-eagle-import:GND") (at 116.84 53.34 0) (unit 1) (in_bom yes) (on_board yes) (dnp no)
  (property "Reference" "#GND15" (at 116.84 53.34 0) (effects (font (size 1.27 1.27)) hide))
  (property "Value" "GND" (at 114.3 55.88 0) (effects (font (size 1.778 1.5113)) (justify left bottom)))
  (property "Footprint" "" (at 116.84 53.34 0) (effects (font (size 1.27 1.27)) hide))
  (property "Datasheet" "" (at 116.84 53.34 0) (effects (font (size 1.27 1.27)) hide)) (pin "1"))

 (symbol (lib_id "working-eagle-import:DIODESMB") (at 55.88 35.56 0) (unit 1) (in_bom yes) (on_board yes) (dnp no)
  (property "Reference" "D1" (at 53.34 29.9974 0) (effects (font (size 1.778 1.5113)) (justify left bottom)))
  (property "Value" "1N4004 SMB" (at 48.26 32.7914 0) (effects (font (size 1.778 1.5113)) (justify left bottom)))
  (property "Footprint" "working:SMB-DIODE" (at 55.88 35.56 0) (effects (font (size 1.27 1.27)) hide))
  (property "Datasheet" "" (at 55.88 35.56 0) (effects (font (size 1.27 1.27)) hide)) (pin "A") (pin "C"))

 (symbol (lib_id "working-eagle-import:RESISTOR0603") (at 137.16 60.96 0) (unit 1) (in_bom yes) (on_board yes) (dnp no)
  (property "Reference" "R2" (at 133.35 59.4614 0) (effects (font (size 1.778 1.5113)) (justify left bottom)))
  (property "Value" "357R" (at 133.35 64.262 0) (effects (font (size 1.778 1.5113)) (justify left bottom)))
  (property "Footprint" "working:0603" (at 137.16 60.96 0) (effects (font (size 1.27 1.27)) hide))
  (property "Datasheet" "" (at 137.16 60.96 0) (effects (font (size 1.27 1.27)) hide)) (pin "1") (pin "2"))

 (symbol (lib_id "working-eagle-import:POWER_JACKPTH_SLOTS") (at 45.72 43.18 0) (unit 1) (in_bom yes) (on_board yes) (dnp no)
  (property "Reference" "J4" (at 35.56 43.18 0) (effects (font (size 1.778 1.5113)) (justify left bottom) hide))
  (property "Value" "POWER_JACKPTH_SLOTS" (at 35.56 33.02 0) (effects (font (size 1.778 1.5113)) (justify left bottom) hide))
  (property "Footprint" "working:POWER_JACK_PTH_SLOTS" (at 45.72 43.18 0) (effects (font (size 1.27 1.27)) hide))
  (property "Datasheet" "" (at 45.72 43.18 0) (effects (font (size 1.27 1.27)) hide)) (pin "GND") (pin "GNDBREAK") (pin "PWR"))

 (symbol (lib_id "working-eagle-import:GND") (at 53.34 53.34 0) (unit 1) (in_bom yes) (on_board yes) (dnp no)
  (property "Reference" "#GND12" (at 53.34 53.34 0) (effects (font (size 1.27 1.27)) hide))
  (property "Value" "GND" (at 50.8 55.88 0) (effects (font (size 1.778 1.5113)) (justify left bottom)))
  (property "Footprint" "" (at 53.34 53.34 0) (effects (font (size 1.27 1.27)) hide))
  (property "Datasheet" "" (at 53.34 53.34 0) (effects (font (size 1.27 1.27)) hide)) (pin "1"))

 (symbol (lib_id "working-eagle-import:GND") (at 226.06 53.34 0) (unit 1) (in_bom yes) (on_board yes) (dnp no)
  (property "Reference" "#GND2" (at 226.06 53.34 0) (effects (font (size 1.27 1.27)) hide))
  (property "Value" "GND" (at 223.52 55.88 0) (effects (font (size 1.778 1.5113)) (justify left bottom)))
  (property "Footprint" "" (at 226.06 53.34 0) (effects (font (size 1.27 1.27)) hide))
  (property "Datasheet" "" (at 226.06 53.34 0) (effects (font (size 1.27 1.27)) hide)) (pin "1"))

 (symbol (lib_id "working-eagle-import:CAP_POL1206") (at 116.84 43.18 0) (unit 1) (in_bom yes) (on_board yes) (dnp no)
  (property "Reference" "C2" (at 120.904 41.275 0) (effects (font (size 1.778 1.5113)) (justify left bottom)))
  (property "Value" "10uF 10V A TANT" (at 119.888 43.307 0) (effects (font (size 1.778 1.5113)) (justify left bottom)))
  (property "Footprint" "working:EIA3216" (at 116.84 43.18 0) (effects (font (size 1.27 1.27)) hide))
  (property "Datasheet" "" (at 116.84 43.18 0) (effects (font (size 1.27 1.27)) hide)) (pin "A") (pin "C"))

 (symbol (lib_id "working-eagle-import:RESISTOR0603") (at 137.16 76.2 0) (unit 1) (in_bom yes) (on_board yes) (dnp no)
  (property "Reference" "R4" (at 133.35 74.7014 0) (effects (font (size 1.778 1.5113)) (justify left bottom)))
  (property "Value" "432R" (at 133.35 79.502 0) (effects (font (size 1.778 1.5113)) (justify left bottom)))
  (property "Footprint" "working:0603" (at 137.16 76.2 0) (effects (font (size 1.27 1.27)) hide))
  (property "Datasheet" "" (at 137.16 76.2 0) (effects (font (size 1.27 1.27)) hide)) (pin "1") (pin "2"))

 (symbol (lib_id "working-eagle-import:V_REG_LM1117SOT223") (at 93.98 35.56 0) (unit 1) (in_bom yes) (on_board yes) (dnp no)
  (property "Reference" "REG1" (at 96.52 43.18 0) (effects (font (size 1.778 1.5113)) (justify left bottom)))
  (property "Value" "LD1117S50" (at 96.52 45.72 0) (effects (font (size 1.778 1.5113)) (justify left bottom)))
  (property "Footprint" "working:SOT223" (at 93.98 35.56 0) (effects (font (size 1.27 1.27)) hide))
  (property "Datasheet" "" (at 93.98 35.56 0) (effects (font (size 1.27 1.27)) hide)) (pin "1") (pin "2") (pin "3") (pin "4"))

 (symbol (lib_id "working-eagle-import:VCC") (at 256.54 27.94 0) (unit 1) (in_bom yes) (on_board yes) (dnp no)
  (property "Reference" "#P+4" (at 256.54 27.94 0) (effects (font (size 1.27 1.27)) hide))
  (property "Value" "VCC" (at 255.524 24.384 0) (effects (font (size 1.778 1.5113)) (justify left bottom)))
  (property "Footprint" "" (at 256.54 27.94 0) (effects (font (size 1.27 1.27)) hide))
  (property "Datasheet" "" (at 256.54 27.94 0) (effects (font (size 1.27 1.27)) hide)) (pin "1"))

 (symbol (lib_id "working-eagle-import:VCC") (at 119.38 33.02 0) (unit 1) (in_bom yes) (on_board yes) (dnp no)
  (property "Reference" "#P+1" (at 119.38 33.02 0) (effects (font (size 1.27 1.27)) hide))
  (property "Value" "VCC" (at 118.364 29.464 0) (effects (font (size 1.778 1.5113)) (justify left bottom)))
  (property "Footprint" "" (at 119.38 33.02 0) (effects (font (size 1.27 1.27)) hide))
  (property "Datasheet" "" (at 119.38 33.02 0) (effects (font (size 1.27 1.27)) hide)) (pin "1"))

 (symbol (lib_id "working-eagle-import:VCC") (at 218.44 35.56 0) (unit 1) (in_bom yes) (on_board yes) (dnp no)
  (property "Reference" "#P+3" (at 218.44 35.56 0) (effects (font (size 1.27 1.27)) hide))
  (property "Value" "VCC" (at 217.424 32.004 0) (effects (font (size 1.778 1.5113)) (justify left bottom)))
  (property "Footprint" "" (at 218.44 35.56 0) (effects (font (size 1.27 1.27)) hide))
  (property "Datasheet" "" (at 218.44 35.56 0) (effects (font (size 1.27 1.27)) hide)) (pin "1"))

 (symbol (lib_id "working-eagle-import:LED0603") (at 256.54 45.72 0) (unit 1) (in_bom yes) (on_board yes) (dnp no)
  (property "Reference" "LED1" (at 260.096 50.292 90) (effects (font (size 1.778 1.5113)) (justify left bottom)))
  (property "Value" "BLUE" (at 262.255 50.292 90) (effects (font (size 1.778 1.5113)) (justify left bottom)))
  (property "Footprint" "working:LED-0603" (at 256.54 45.72 0) (effects (font (size 1.27 1.27)) hide))
  (property "Datasheet" "" (at 256.54 45.72 0) (effects (font (size 1.27 1.27)) hide)) (pin "A") (pin "C"))

 (sheet_instances (path "" (page "1"))))
